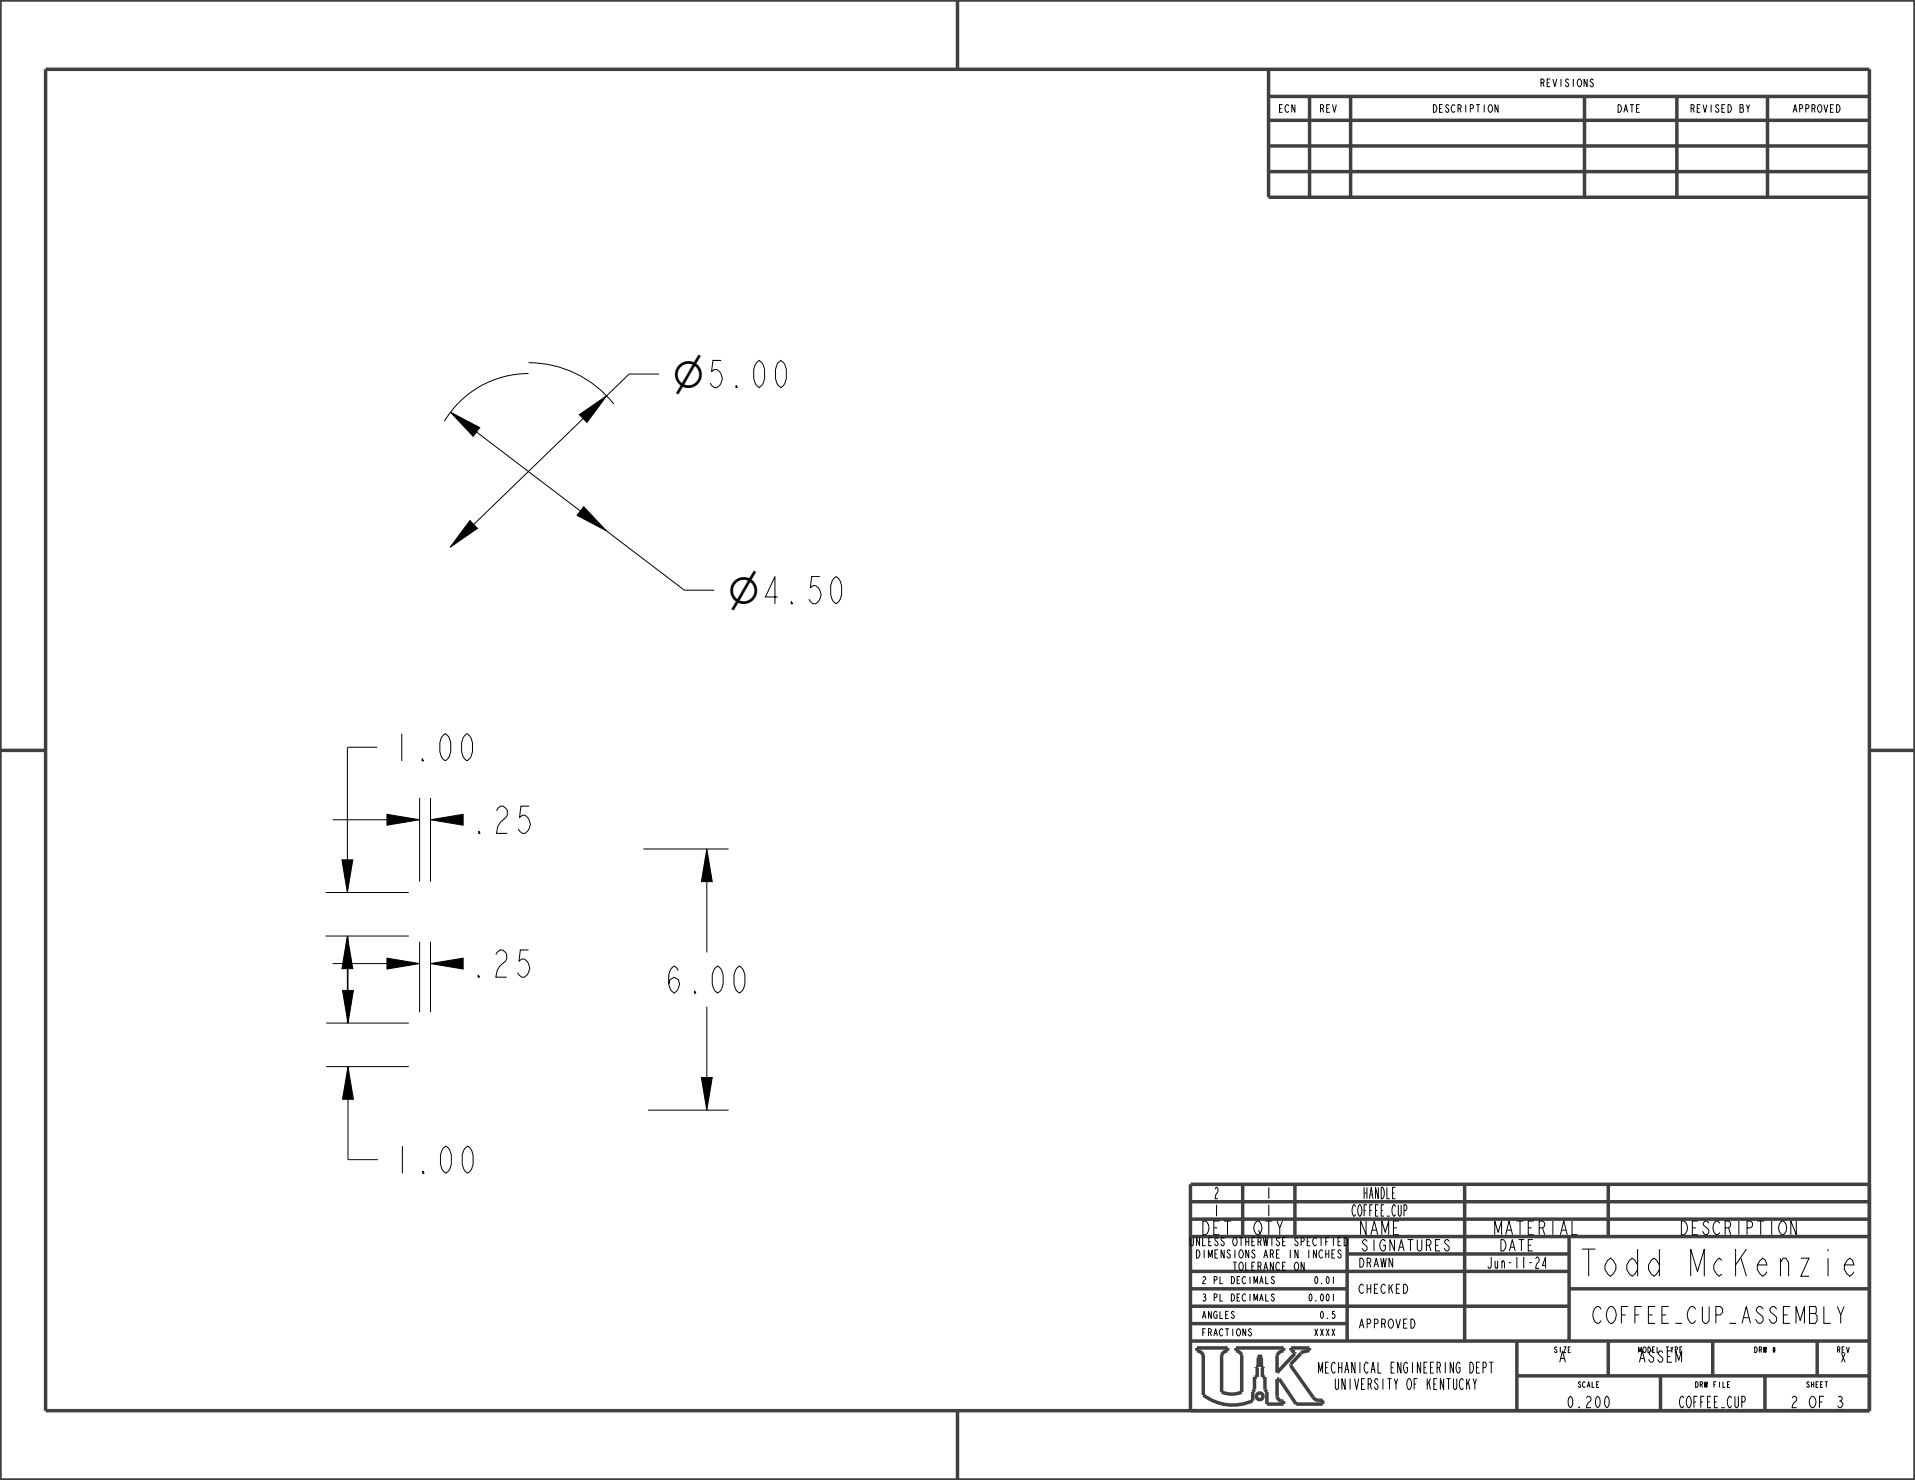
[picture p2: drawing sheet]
<svg xmlns="http://www.w3.org/2000/svg" width="279mm" height="216mm" viewBox="0 0 279 216" stroke-linecap="round" stroke-linejoin="round" font-family="sans-serif">
<g fill="#000">
<path d="M84.5 60.5l4-2.8-2.9 3.9zM68.6 75.9l1.1 1.2-4 2.7zM65.7 60.1l4.3 2.3-1 1.2zM85.2 73.9l3.3 3.5-4.3-2.2zM56.5 118.8l4.7 .8-4.7 .8zM62.8 119.6l4.8-.8v1.6zM49.9 125.4h1.6l-.8 4.8zM50.7 136.5l.8 4.8h-1.6zM103.1 123.8l.8 4.8h-1.6zM50 144.5h1.6l-.8 4.7zM50.8 155.6l.8 4.8h-1.6zM56.5 139.8l4.7 .8-4.7 .8z"/>
<path d="M62.8 140.6l4.8-.8v1.6zM102.3 157.2h1.6l-.8 4.7z"/>
</g>
<g fill="none" stroke="#000" stroke-width=".15">
<path d="M77.1 52.9a15.9 15.9 0 0 1 12.4 6M77.1 54.5a14.3 14.3 0 0 0-12.3 6.9M96.2 54.6h-4.4l-3.3 3.1M65.7 60.1l4.3 2.3-1 1.2zM68.6 75.9l1.1 1.2-4 2.7zM69.5 63l15.2 11.6M84.5 60.5l4-2.8-2.9 3.9zM85.1 61.1l-16 15.4M85.2 73.9l3.3 3.5-4.3-2.2zM88.5 77.4l11.4 8.7h4.3M48.5 119.6h8M55 109h-4.3v16.4"/>
<path d="M56.5 118.8l4.7 .8-4.7 .8zM61.2 116.4v12.2M62.8 119.6l4.8-.8v1.6zM62.8 116.4v12.2M47.5 136.5h12.1M47.5 130.2h12.1M49.9 125.4h1.6l-.8 4.8zM50.7 136.5l.8 4.8h-1.6zM50.8 136.5v8M56.5 139.8l4.7 .8-4.7 .8zM61.2 137.4v10.3M62.8 137.4v10.3"/>
<path d="M93.9 123.8h12.4M103.1 123.8l.8 4.8h-1.6zM103.1 128.6v10.3M47.6 155.6h12M47.6 149.2h12M48.5 140.6h8M50 144.5h1.6l-.8 4.7zM50.7 141.3v7.9M50.8 155.6l.8 4.8h-1.6zM62.8 140.6l4.8-.8v1.6zM102.3 157.2h1.6l-.8 4.7zM103.1 146.9v10.3"/>
<path d="M50.8 160.4v8.8h4.3M94.6 161.9h11.7"/>
</g>
<g fill="none" stroke="#404040" stroke-width=".51">
<path d="M0 0h279.4v215.9h-279.4zM6.7 10.1h266v195.7h-266zM139.7 0v10.1M185.1 10.1v18.7h87.6M185.1 17.5h87.6M185.1 14.1h87.6M191.1 14.1v14.7M197.1 14.1v14.7M231.2 14.1v14.7M244.7 14.1v14.7M257.9 14.1v14.7M185.1 25h87.6"/>
<path d="M185.1 21.3h87.6M0 109.5h6.7M272.7 109.5h6.7M173.7 177.8h99M173.7 175.3h99M181.3 172.8v7.6M188.9 172.8v7.6M213.7 172.8v22.8M234.6 172.8v7.6M272.7 172.8h-99v33M173.7 195.6h99M173.7 193.1h22.8"/>
<path d="M173.7 190.5h55.2M173.7 188h22.8M173.7 185.5h55.2M173.7 180.4h99M175.6 197.6v5.9a7 7 0 0 0 7.2 .8v-1.2l.2-.4v-1.8h.4v-1.4h-.1v-.1h.3v-1.3l.2-.4 .2 .4v1.3h.3v.1h-.1v1.4h.4v1.8l.2 .4v1.7h2.5v-.4a.84 .84 0 0 1-1-.7v-2.5h.3l2.5 3.6h3.9v-.5a1.33 1.33 0 0 1-1.4-.5l-3.3-4.6v-.2l1.5-1.5v-.2l1.2-.3v-.4h-2.6v.4l.5 .2v.3l-2.6 2.7v-2.5a1.16 1.16 0 0 1 1-.7v-.4h-7v.4a1.05 1.05 0 0 1 .9 .7v5.4a3.5 3.5 0 0 1-3 0v-5.4a1.06 1.06 0 0 1 .9-.7v-.4h-4.5v.4a1.16 1.16 0 0 1 1 .7M196.5 182.9h32.4M196.5 180.4v15.2M221.3 195.6v10.2M228.9 188h43.8M228.9 180.4v15.2M234.6 195.6v5.1M249.9 195.6v5.1"/>
<path d="M265.1 195.6v5.1M139.7 205.8v10.1M221.3 200.7h51.4M242.3 200.7v5.1M257.5 200.7v5.1"/>
<circle cx="183.8" cy="203.7" r=".49"/>
</g>
<g font-size="5.5">
<text x="98.1" y="56.5">⌀5.00</text>
<text x="98.1" y="56.5">⌀</text>
<text x="106.2" y="88.1">⌀4.50</text>
<text x="106.2" y="88.1">⌀</text>
</g>
<g font-size="5.2">
<text x="57" y="111">1.00</text>
<text x="68.5" y="121.6">.25</text>
<text x="68.4" y="142.6">.25</text>
<text x="96.8" y="144.9">6.00</text>
<text x="57.1" y="171.2">1.00</text>
<text x="230.7" y="186.2">Todd McKenzie</text>
</g>
<text font-size="3.2" x="232.6" y="193">COFFEE_CUP_ASSEMBLY</text>
<g font-size="2.6">
<text x="175.2" y="180.1">DET</text>
<text x="182.8" y="180.1">QTY</text>
<text x="198.2" y="180.1">NAME</text>
<text x="217.9" y="180.1">MATERIAL</text>
<text x="245.1" y="180.1">DESCRIPTION</text>
</g>
<g font-size="2.2">
<text x="177.1" y="177.4">1</text>
<text x="177.1" y="174.9">2</text>
<text x="184.7" y="177.4">1</text>
<text x="184.7" y="174.9">1</text>
<text x="197.3" y="177.4">COFFEE_CUP</text>
<text x="198.9" y="174.9">HANDLE</text>
<text x="198.6" y="182.5">SIGNATURES</text>
<text x="216.9" y="185">Jun-11-24</text>
<text x="218.7" y="182.5">DATE</text>
<text x="227.3" y="198.7">A</text>
<text x="239" y="198.7">ASSEM</text>
<text x="228.5" y="205.3">0.200</text>
<text x="245" y="205.3">COFFEE_CUP</text>
<text x="261.2" y="205.3">2 OF 3</text>
</g>
<g font-size="2.1">
<text x="192.5" y="200.3">MECHANICAL ENGINEERING DEPT</text>
<text x="194.8" y="202.7">UNIVERSITY OF KENTUCKY</text>
</g>
<g font-size="1.7">
<text x="198.1" y="184.9">DRAWN</text>
<text x="198.1" y="188.7">CHECKED</text>
<text x="198.1" y="193.8">APPROVED</text>
<text x="268.4" y="198.7">X</text>
</g>
<g font-size="1.6">
<text x="173.7" y="181.7">UNLESS OTHERWISE SPECIFIED</text>
<text x="174.6" y="183.5">DIMENSIONS ARE IN INCHES</text>
<text x="179.9" y="185.3">TOLERANCE ON</text>
</g>
<g font-size="1.5">
<text x="186.5" y="16.4">ECN</text>
<text x="192.5" y="16.4">REV</text>
<text x="209" y="16.4">DESCRIPTION</text>
<text x="224.7" y="12.6">REVISIONS</text>
<text x="235.9" y="16.4">DATE</text>
<text x="246.6" y="16.4">REVISED BY</text>
<text x="261.5" y="16.4">APPROVED</text>
</g>
<g font-size="1.4">
<text x="175.3" y="189.8">3 PL DECIMALS</text>
<text x="175.3" y="187.3">2 PL DECIMALS</text>
<text x="190.9" y="189.8">0.001</text>
<text x="191.7" y="187.3">0.01</text>
<text x="175.3" y="194.9">FRACTIONS</text>
<text x="175.3" y="192.3">ANGLES</text>
<text x="191.7" y="194.9">XXXX</text>
<text x="192.5" y="192.3">0.5</text>
</g>
<g font-size="1.1">
<text x="226.7" y="197.3">SIZE</text>
<text x="239" y="197.3">MODEL TYPE</text>
<text x="255.9" y="197.3">DRW #</text>
<text x="268" y="197.3">REV</text>
<text x="230.2" y="202.4">SCALE</text>
<text x="247.3" y="202.4">DRW FILE</text>
<text x="263.5" y="202.4">SHEET</text>
</g>
</svg>
